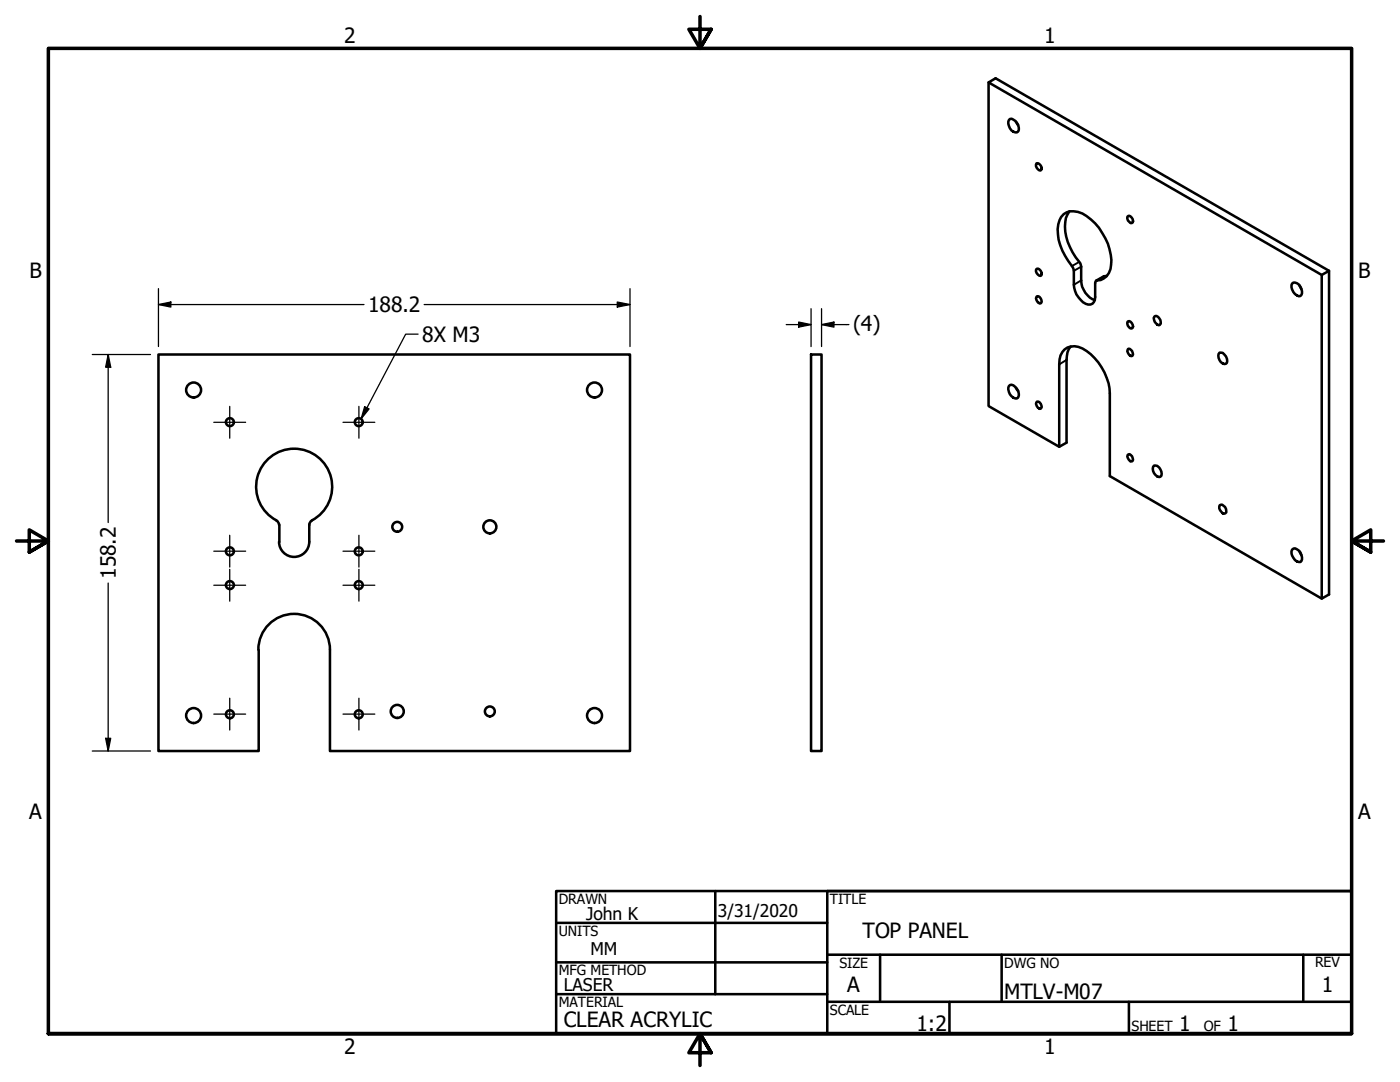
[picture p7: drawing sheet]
<svg xmlns="http://www.w3.org/2000/svg" width="279mm" height="216mm" viewBox="0 0 279 216" stroke-linecap="round" stroke-linejoin="round" font-family="sans-serif">
<!-- layer: Visible (ANSI) -->
<g fill="none" stroke="#000" stroke-width=".51">
<path d="M197.3 16.4v64.6l14.1 8.2 1.5-.9v-16.5a3.7 3.7 0 0 1 .8-2.6M201.4 23.9l.1-.2a1.85 1.85 0 0 1 1.8 2.2l-.1 .3a1.29 1.29 0 0 1-1.8-1.1l-.2-.4zM202.8 24.3l.4 .7M206.9 32.6a.92 .92 0 0 1 .8 .5 .92 .92 0 0 1-.1 .9 1.03 1.03 0 0 1-.7-1.4zM206.9 53.7a.86 .86 0 0 1 .8 .4 .86 .86 0 0 1-.1 1 .99 .99 0 0 1-.7-1.4zM206.9 59.1a.95 .95 0 0 1 .9 1.4 .8 .8 0 0 1-1-.9zM212.3 42.7a3.9 3.9 0 0 1 4.6 .4 11.6 11.6 0 0 1 4.8 9.7 3 3 0 0 1-2.9 3.2l-.2 .5v2.7a1.26 1.26 0 0 1-.5 1.3 1.26 1.26 0 0 1-1.4 .1 4.7 4.7 0 0 1-2.4-3.8v-2.8a3.5 3.5 0 0 0-1.1-1.9 9.1 9.1 0 0 1-1.7-8.2zM213.4 42.2a6.5 6.5 0 0 0-.3 6.1 13.9 13.9 0 0 0 2.5 4.2l.2 .7a7.5 7.5 0 0 0 .5 4.6 4.1 4.1 0 0 0 2.2 2.1M220.9 55.1l-.7 .1-1.4 .8M225.1 43.1a.86 .86 0 0 1 .9 .5 .86 .86 0 0 1-.1 .9 .96 .96 0 0 1-.8-1.4zM257.9 56.6a1.29 1.29 0 0 1 1.8 1.1 .93 .93 0 0 1-.5 1.4 2.06 2.06 0 0 1-1.3-2.5zM259.3 57l.4 .7"/>
<path d="M263.8 54.9l-66.5-38.5 1.4-.8 66.5 38.4v64.6l-1.4 .8-42.3-24.4v-16.5a10.8 10.8 0 0 0-6.3-9.3 2.82 2.82 0 0 0-3.7 2.6l-.1 17.4M265.2 54l-1.4 .9v64.5M161.9 70.7h2.1v79.2h-2.1zM201.5 76.8a1.84 1.84 0 0 1 1.8 2.1l-.1 .4a1.29 1.29 0 0 1-1.8-1.1 1.09 1.09 0 0 1 .1-1.4zM202.8 77.4l.4 .6M225.1 64.1a.86 .86 0 0 1 .9 .5 .86 .86 0 0 1-.1 .9 .96 .96 0 0 1-.8-1.4zM225.2 69.6a.98 .98 0 0 1 .8 1.4 .91 .91 0 0 1-.8-.4 .91 .91 0 0 1 0-1zM230.4 63.2l.2-.1a1.21 1.21 0 0 1 .9 1.7 1.22 1.22 0 0 1-1.1-1.6zM243.4 70.4a1.49 1.49 0 0 1 1.3 2.2 1.46 1.46 0 0 1-1.3-2.2zM206.9 80.1a.95 .95 0 0 1 .9 1.4 .8 .8 0 0 1-1-.9zM225 90.8l.2-.1a.91 .91 0 0 1 .8 1.3 .94 .94 0 0 1-1-1.2zM230.3 92.9a1.49 1.49 0 0 1 1.3 2.2 1.46 1.46 0 0 1-1.3-2.2z"/>
<path d="M55.2 103.9l.3 .3 .2 .5M55.2 103.8a7.6 7.6 0 0 1-2.4-11.5 7.6 7.6 0 0 1 11.8 0 7.6 7.6 0 0 1-2.4 11.5M55.8 104.7v3.4M62.2 103.9l-.3 .3-.2 .5v3.4a3 3 0 0 1-3 3 3 3 0 0 1-3-3M243.4 100.8l.2-.1a1.13 1.13 0 0 1 .9 1.7 1.19 1.19 0 0 1-1.1-1.6zM257.9 109.7a.83 .83 0 0 1 1.3 .2 1.66 1.66 0 0 1 .3 2.2 1.92 1.92 0 0 1-1.6-2.4zM259.3 110l.4 .7M51.6 129.6a7.1 7.1 0 0 1 7.1-7.1 7.1 7.1 0 0 1 7.1 7.1M51.6 129.7v20.2h-20v-79.2h94.1v79.2h-59.9v-20.2"/>
<circle cx="38.6" cy="77.8" r="1.49"/>
<circle cx="118.6" cy="77.8" r="1.49"/>
<circle cx="45.9" cy="84.2" r=".79"/>
<circle cx="71.6" cy="84.2" r=".79"/>
<circle cx="45.9" cy="110" r=".79"/>
<circle cx="45.9" cy="116.7" r=".79"/>
<circle cx="71.6" cy="110" r=".79"/>
<circle cx="71.6" cy="116.7" r=".79"/>
<circle cx="79.3" cy="105.1" r=".98"/>
<circle cx="97.8" cy="105.1" r="1.3"/>
<circle cx="38.6" cy="142.8" r="1.49"/>
<circle cx="45.9" cy="142.5" r=".79"/>
<circle cx="71.6" cy="142.5" r=".79"/>
<circle cx="79.3" cy="142" r="1.3"/>
<circle cx="97.8" cy="142" r=".98"/>
<circle cx="118.6" cy="142.8" r="1.49"/>
</g>
<!-- layer: Visible Narrow (ANSI) -->
<path d="M215.4 52.3l-1.5 .8M215.8 53.2l-1.5 .8M215.8 55.9l-1.5 .9M220.4 55.1l-1.5 .8M212.9 71.8l-1.5 .9" fill="none" stroke="#000" stroke-width=".38"/>
<!-- layer: Border (ANSI) -->
<path d="M139.7 3.3v6.4l-2.2-3.9h4.4l-2.2 3.9 2.2-3.9M3.3 107.9h6.4l-3.9-2.2v4.5l3.9-2.3-3.9 2.3M276.1 107.9h-6.4l3.9-2.2v4.5l-3.9-2.3 3.9 2.3M9.7 206.2v-196.5h260v196.5h-260h260M141.9 210.1l-2.2-3.9 2.2 3.9h-4.4l2.2-3.9v6.4" fill="none" stroke="#000" stroke-width=".7"/>
<!-- layer: Title (ANSI) -->
<g fill="none" stroke="#000" stroke-width=".51">
<path d="M111 177.8h158.7v28.4h-158.7zM142.7 177.8v20.6M269.7 177.8h-104.6v28.4M111 184.1h54.1M111 192h54.1M111 198.4h54.1M165.1 190.5h104.6M165.1 199.9h104.6M175.6 190.5v9.4M189.5 199.9v6.3M199.9 190.5v9.4M225.3 199.9v6.3"/>
<path d="M260.1 190.5v9.4"/>
</g>
<!-- layer: Dimension (ANSI) -->
<g fill="none" stroke="#000" stroke-width=".25">
<path d="M31.6 57.6v11.6M125.7 57.6v11.6M18.4 70.7h11.6M21.6 70.7l.5 2.6h-1zM21.6 70.7v33.6M31.6 60.8l2.5-.5v1zM31.6 60.8h41M84.6 60.8h41.1M123.2 60.3l2.5 .5-2.5 .5zM156.9 64.8h5M159.4 64.3l2.5 .5-2.5 .5zM161.9 61.6v7.6"/>
<path d="M164 64.8l2.4-.5v1zM164 64.8h5.4M164 61.6v7.6M21.6 116.3v33.6M18.4 149.9h11.6M21.1 147.3h1l-.5 2.6z"/>
</g>
<g fill="#000">
<path d="M21.6 70.7l.5 2.6h-1z" fill-rule="evenodd"/>
<path d="M31.6 60.8l2.5-.5v1z" fill-rule="evenodd"/>
<path d="M123.2 60.3l2.5 .5-2.5 .5z" fill-rule="evenodd"/>
<path d="M159.4 64.3l2.5 .5-2.5 .5z" fill-rule="evenodd"/>
<path d="M164 64.8l2.4-.5v1z" fill-rule="evenodd"/>
<path d="M21.1 147.3h1l-.5 2.6z" fill-rule="evenodd"/>
</g>
<!-- layer: Symbol (ANSI) -->
<path d="M83.4 66.7h-2.4l-8.9 16.9M72.8 81.2l.9 .4-1.6 2z" fill="none" stroke="#000" stroke-width=".25"/>
<path d="M72.8 81.2l.9 .4-1.6 2z" fill-rule="evenodd" fill="#000"/>
<!-- layer: Center Mark (ANSI) -->
<g fill="none" stroke="#000" stroke-width=".25">
<path d="M42.7 84.3h6.3M45.8 81.1v6.3M68.5 84.3h6.3M71.6 81.1v6.3M42.7 110h6.3M42.7 116.8h6.3M45.8 106.8v6.4M45.8 113.6v6.4M68.5 110h6.3M68.5 116.8h6.3M71.6 106.8v6.4M71.6 113.6v6.4"/>
<path d="M45.8 139.3v6.4M71.6 139.3v6.4M42.7 142.5h6.3M68.5 142.5h6.3"/>
</g>
<g font-size="4.2">
<text x="68.7" y="8.6">2</text>
<text x="208.4" y="8.6">1</text>
<text x="5.9" y="55.5">B</text>
<text x="271.1" y="55.5">B</text>
<text x="73.5" y="62.3">188.2</text>
<text x="170.2" y="66">(4)</text>
<text x="84.3" y="68.2">8X M3</text>
<text x="23.1" y="115.5" transform="rotate(-90 23.1 115.5)">158.2</text>
<text x="5.8" y="163.4">A</text>
<text x="271" y="163.4">A</text>
<text x="172.1" y="187.2">TOP PANEL</text>
<text x="169.1" y="198">A</text>
<text x="263.8" y="198">1</text>
<text x="200.4" y="199.3">MTLV-M07</text>
<text x="112.5" y="204.9">CLEAR ACRYLIC</text>
<text x="182.9" y="205.7">1:2</text>
<text x="235.3" y="205.7">1</text>
<text x="245" y="205.7">1</text>
<text x="68.7" y="210.3">2</text>
<text x="208.4" y="210.3">1</text>
</g>
<g font-size="3.5">
<text x="117" y="183.6">John K</text>
<text x="143.3" y="183.1">3/31/2020</text>
<text x="117.9" y="190.6">MM</text>
<text x="112.5" y="197.7">LASER</text>
</g>
<g font-size="2.8">
<text x="111.5" y="180.3">DRAWN</text>
<text x="165.6" y="180.3">TITLE</text>
<text x="111.5" y="186.8">UNITS</text>
<text x="111.5" y="194.6">MFG METHOD</text>
<text x="167.5" y="193.1">SIZE</text>
<text x="200.4" y="193.1">DWG NO</text>
<text x="262.4" y="193">REV</text>
<text x="111.5" y="200.9">MATERIAL</text>
<text x="165.6" y="202.5">SCALE</text>
<text x="225.8" y="205.7">SHEET</text>
<text x="240.2" y="205.7">OF</text>
</g>
</svg>
